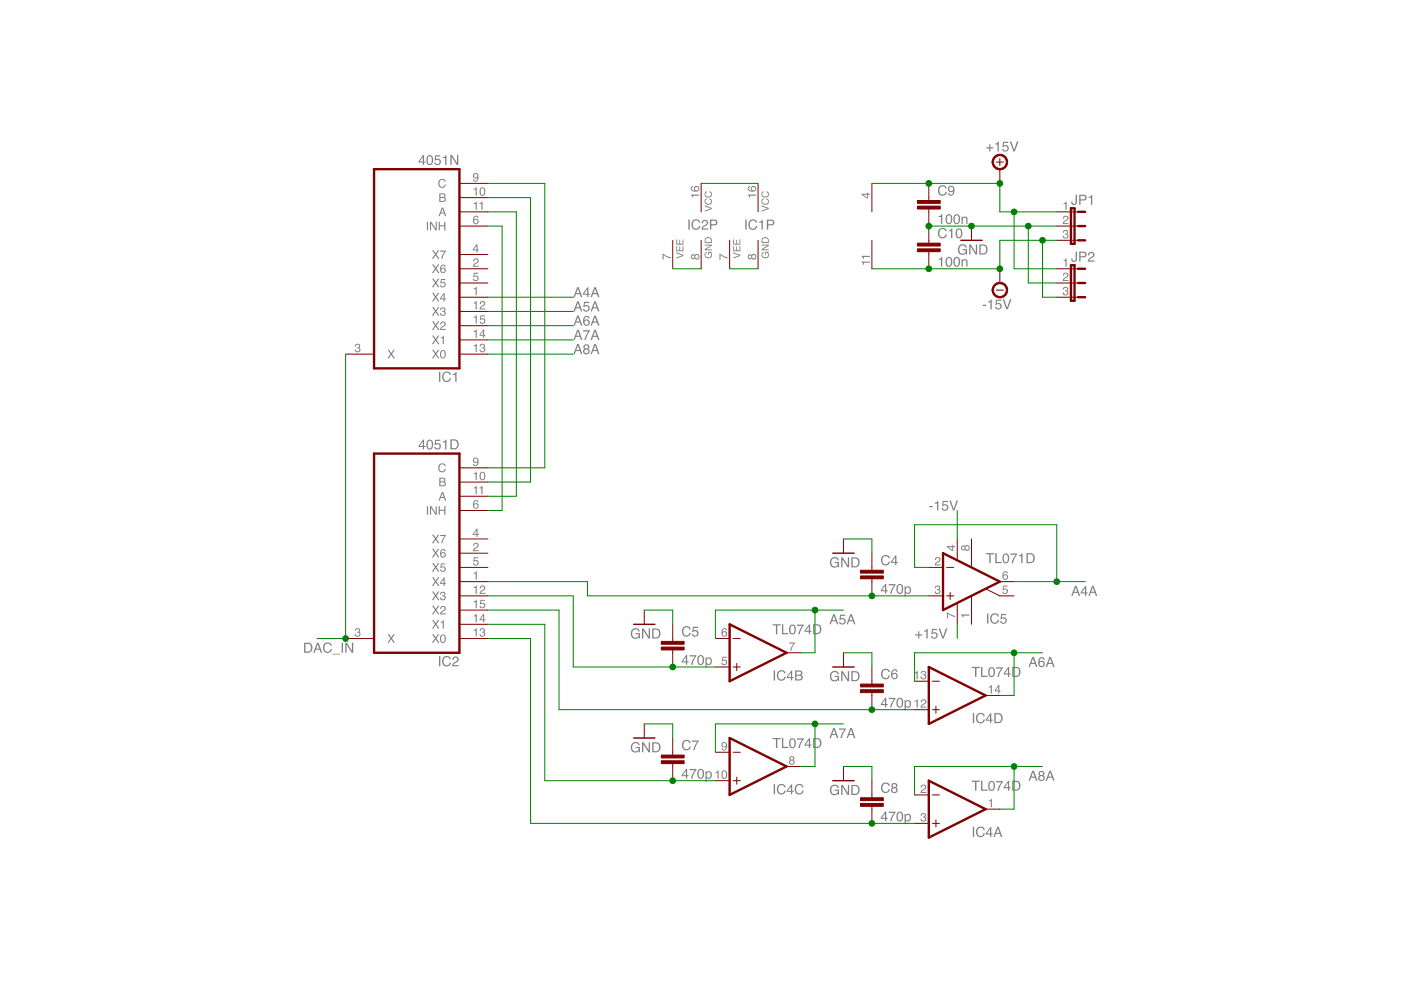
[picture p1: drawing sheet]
<?xml version="1.0" encoding="utf-8"?>
<!DOCTYPE eagle SYSTEM "eagle.dtd">
<!--
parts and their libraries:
SparkFun-Capacitors: Licensing: Creative Commons ShareAlike 4.0 International - https://creativecommons.org/licenses/by-sa/4.0
-->
<eagle version="7.3.0">
<drawing>
<settings>
<setting alwaysvectorfont="no"/>
<setting verticaltext="up"/>
</settings>
<grid distance="0.1" unitdist="inch" unit="inch" style="lines" multiple="1" display="no" altdistance="0.01" altunitdist="inch" altunit="inch"/>
<schematic xreflabel="%F%N/%S.%C%R" xrefpart="/%S.%C%R">
<libraries>
<library name="linear">
<symbols>
<symbol name="OPAMP">
<wire x1="-5.08" y1="5.08" x2="-5.08" y2="-5.08" width="0.4064" layer="94"/>
<wire x1="-5.08" y1="-5.08" x2="5.08" y2="0" width="0.4064" layer="94"/>
<wire x1="5.08" y1="0" x2="-5.08" y2="5.08" width="0.4064" layer="94"/>
<wire x1="-3.81" y1="3.175" x2="-3.81" y2="1.905" width="0.1524" layer="94"/>
<wire x1="-4.445" y1="2.54" x2="-3.175" y2="2.54" width="0.1524" layer="94"/>
<wire x1="-4.445" y1="-2.54" x2="-3.175" y2="-2.54" width="0.1524" layer="94"/>
<text x="2.54" y="3.175" size="1.778" layer="95">&gt;NAME</text>
<text x="2.54" y="-5.08" size="1.778" layer="96">&gt;VALUE</text>
<pin name="-IN" x="-7.62" y="-2.54" visible="pad" length="short" direction="in"/>
<pin name="+IN" x="-7.62" y="2.54" visible="pad" length="short" direction="in"/>
<pin name="OUT" x="7.62" y="0" visible="pad" length="short" direction="out" rot="R180"/>
</symbol>
<symbol name="PWR+-">
<text x="1.27" y="3.175" size="0.8128" layer="93" rot="R90">V+</text>
<text x="1.27" y="-4.445" size="0.8128" layer="93" rot="R90">V-</text>
<pin name="V+" x="0" y="7.62" visible="pad" length="middle" direction="pwr" rot="R270"/>
<pin name="V-" x="0" y="-7.62" visible="pad" length="middle" direction="pwr" rot="R90"/>
</symbol>
<symbol name="2NUL">
<wire x1="-3.81" y1="3.175" x2="-3.81" y2="1.905" width="0.1524" layer="94"/>
<wire x1="-4.445" y1="2.54" x2="-3.175" y2="2.54" width="0.1524" layer="94"/>
<wire x1="-4.445" y1="-2.54" x2="-3.175" y2="-2.54" width="0.1524" layer="94"/>
<wire x1="-2.54" y1="5.08" x2="-2.54" y2="3.8862" width="0.1524" layer="94"/>
<wire x1="0" y1="5.0546" x2="0" y2="2.6162" width="0.1524" layer="94"/>
<wire x1="0" y1="-2.6162" x2="0" y2="-5.08" width="0.1524" layer="94"/>
<wire x1="-2.54" y1="-3.9116" x2="-2.54" y2="-5.08" width="0.1524" layer="94"/>
<wire x1="5.08" y1="2.54" x2="2.6162" y2="1.3208" width="0.1524" layer="94"/>
<wire x1="5.08" y1="0" x2="-5.08" y2="5.08" width="0.4064" layer="94"/>
<wire x1="-5.08" y1="5.08" x2="-5.08" y2="-5.08" width="0.4064" layer="94"/>
<wire x1="-5.08" y1="-5.08" x2="5.08" y2="0" width="0.4064" layer="94"/>
<text x="2.54" y="5.715" size="1.778" layer="95">&gt;NAME</text>
<text x="2.54" y="-5.08" size="1.778" layer="96">&gt;VALUE</text>
<text x="1.27" y="3.175" size="0.8128" layer="93" rot="R90">ON1</text>
<text x="3.175" y="2.54" size="0.8128" layer="93" rot="R90">ON2</text>
<text x="1.27" y="-5.08" size="0.8128" layer="93" rot="R90">OPT</text>
<text x="-1.27" y="4.445" size="0.8128" layer="93" rot="R90">V+</text>
<text x="-1.27" y="-5.715" size="0.8128" layer="93" rot="R90">V-</text>
<pin name="ON2" x="7.62" y="2.54" visible="pad" length="short" direction="pas" rot="R180"/>
<pin name="ON1" x="0" y="7.62" visible="pad" length="short" direction="pas" rot="R270"/>
<pin name="-IN" x="-7.62" y="-2.54" visible="pad" length="short" direction="in"/>
<pin name="+IN" x="-7.62" y="2.54" visible="pad" length="short" direction="in"/>
<pin name="OUT" x="7.62" y="0" visible="pad" length="short" direction="out" rot="R180"/>
<pin name="OPT" x="0" y="-7.62" visible="pad" length="short" direction="pas" rot="R90"/>
<pin name="V+" x="-2.54" y="7.62" visible="pad" length="short" direction="pwr" rot="R270"/>
<pin name="V-" x="-2.54" y="-7.62" visible="pad" length="short" direction="pwr" rot="R90"/>
</symbol>
</symbols>
<devicesets>
<deviceset name="TL074" prefix="IC">
<gates>
<gate name="A" symbol="OPAMP" x="15.24" y="10.16" swaplevel="1"/>
<gate name="B" symbol="OPAMP" x="50.8" y="10.16" swaplevel="1"/>
<gate name="C" symbol="OPAMP" x="15.24" y="-10.16" swaplevel="1"/>
<gate name="D" symbol="OPAMP" x="50.8" y="-10.16" swaplevel="1"/>
<gate name="P" symbol="PWR+-" x="15.24" y="10.16" addlevel="request"/>
</gates>
<devices>
<device name="P" package="DIL14">
<connects>
<connect gate="A" pin="+IN" pad="3"/>
<connect gate="A" pin="-IN" pad="2"/>
<connect gate="A" pin="OUT" pad="1"/>
<connect gate="B" pin="+IN" pad="5"/>
<connect gate="B" pin="-IN" pad="6"/>
<connect gate="B" pin="OUT" pad="7"/>
<connect gate="C" pin="+IN" pad="10"/>
<connect gate="C" pin="-IN" pad="9"/>
<connect gate="C" pin="OUT" pad="8"/>
<connect gate="D" pin="+IN" pad="12"/>
<connect gate="D" pin="-IN" pad="13"/>
<connect gate="D" pin="OUT" pad="14"/>
<connect gate="P" pin="V+" pad="4"/>
<connect gate="P" pin="V-" pad="11"/>
</connects>
<technologies>
<technology name=""/>
</technologies>
</device>
<device name="D" package="SO14">
<connects>
<connect gate="A" pin="+IN" pad="3"/>
<connect gate="A" pin="-IN" pad="2"/>
<connect gate="A" pin="OUT" pad="1"/>
<connect gate="B" pin="+IN" pad="5"/>
<connect gate="B" pin="-IN" pad="6"/>
<connect gate="B" pin="OUT" pad="7"/>
<connect gate="C" pin="+IN" pad="10"/>
<connect gate="C" pin="-IN" pad="9"/>
<connect gate="C" pin="OUT" pad="8"/>
<connect gate="D" pin="+IN" pad="12"/>
<connect gate="D" pin="-IN" pad="13"/>
<connect gate="D" pin="OUT" pad="14"/>
<connect gate="P" pin="V+" pad="4"/>
<connect gate="P" pin="V-" pad="11"/>
</connects>
<technologies>
<technology name=""/>
</technologies>
</device>
</devices>
</deviceset>
<deviceset name="TL071" prefix="IC">
<gates>
<gate name="A" symbol="2NUL" x="5.08" y="0"/>
</gates>
<devices>
<device name="P" package="DIL08">
<connects>
<connect gate="A" pin="+IN" pad="3"/>
<connect gate="A" pin="-IN" pad="2"/>
<connect gate="A" pin="ON1" pad="1"/>
<connect gate="A" pin="ON2" pad="5"/>
<connect gate="A" pin="OPT" pad="8"/>
<connect gate="A" pin="OUT" pad="6"/>
<connect gate="A" pin="V+" pad="7"/>
<connect gate="A" pin="V-" pad="4"/>
</connects>
<technologies>
<technology name=""/>
</technologies>
</device>
<device name="D" package="SO08">
<connects>
<connect gate="A" pin="+IN" pad="3"/>
<connect gate="A" pin="-IN" pad="2"/>
<connect gate="A" pin="ON1" pad="1"/>
<connect gate="A" pin="ON2" pad="5"/>
<connect gate="A" pin="OPT" pad="8"/>
<connect gate="A" pin="OUT" pad="6"/>
<connect gate="A" pin="V+" pad="7"/>
<connect gate="A" pin="V-" pad="4"/>
</connects>
<technologies>
<technology name=""/>
</technologies>
</device>
</devices>
</deviceset>
</devicesets>
</library>
<library name="SparkFun-Capacitors">
<symbols>
<symbol name="CAP">
<wire x1="0" y1="2.54" x2="0" y2="2.032" width="0.1524" layer="94"/>
<wire x1="0" y1="0" x2="0" y2="0.508" width="0.1524" layer="94"/>
<text x="1.524" y="2.921" size="1.778" layer="95">&gt;NAME</text>
<text x="1.524" y="-2.159" size="1.778" layer="96">&gt;VALUE</text>
<rectangle x1="-2.032" y1="0.508" x2="2.032" y2="1.016" layer="94"/>
<rectangle x1="-2.032" y1="1.524" x2="2.032" y2="2.032" layer="94"/>
<pin name="1" x="0" y="5.08" visible="off" length="short" direction="pas" swaplevel="1" rot="R270"/>
<pin name="2" x="0" y="-2.54" visible="off" length="short" direction="pas" swaplevel="1" rot="R90"/>
</symbol>
</symbols>
<devicesets>
<deviceset name="CAP" prefix="C" uservalue="yes">
<gates>
<gate name="G$1" symbol="CAP" x="0" y="0"/>
</gates>
<devices>
<device name="PTH" package="CAP-PTH-SMALL">
<connects>
<connect gate="G$1" pin="1" pad="1"/>
<connect gate="G$1" pin="2" pad="2"/>
</connects>
<technologies>
<technology name=""/>
</technologies>
</device>
<device name="PTH2" package="CAP-PTH-SMALL2">
<connects>
<connect gate="G$1" pin="1" pad="1"/>
<connect gate="G$1" pin="2" pad="2"/>
</connects>
<technologies>
<technology name=""/>
</technologies>
</device>
<device name="0805" package="0805">
<connects>
<connect gate="G$1" pin="1" pad="1"/>
<connect gate="G$1" pin="2" pad="2"/>
</connects>
<technologies>
<technology name=""/>
</technologies>
</device>
<device name="PTH3" package="CAP-PTH-LARGE">
<connects>
<connect gate="G$1" pin="1" pad="1"/>
<connect gate="G$1" pin="2" pad="2"/>
</connects>
<technologies>
<technology name=""/>
</technologies>
</device>
<device name="SMD" package="GRM43D">
<connects>
<connect gate="G$1" pin="1" pad="A"/>
<connect gate="G$1" pin="2" pad="C"/>
</connects>
<technologies>
<technology name=""/>
</technologies>
</device>
<device name="0603-CAP" package="0603-CAP">
<connects>
<connect gate="G$1" pin="1" pad="1"/>
<connect gate="G$1" pin="2" pad="2"/>
</connects>
<technologies>
<technology name=""/>
</technologies>
</device>
<device name="0402-CAP" package="0402-CAP">
<connects>
<connect gate="G$1" pin="1" pad="1"/>
<connect gate="G$1" pin="2" pad="2"/>
</connects>
<technologies>
<technology name=""/>
</technologies>
</device>
<device name="PTH1" package="CAP-PTH-5MM">
<connects>
<connect gate="G$1" pin="1" pad="1"/>
<connect gate="G$1" pin="2" pad="2"/>
</connects>
<technologies>
<technology name=""/>
</technologies>
</device>
<device name="_" package="AXIAL-5MM">
<connects>
<connect gate="G$1" pin="1" pad="P$1"/>
<connect gate="G$1" pin="2" pad="P$2"/>
</connects>
<technologies>
<technology name=""/>
</technologies>
</device>
<device name="1210" package="1210">
<connects>
<connect gate="G$1" pin="1" pad="1"/>
<connect gate="G$1" pin="2" pad="2"/>
</connects>
<technologies>
<technology name=""/>
</technologies>
</device>
<device name="1206" package="1206">
<connects>
<connect gate="G$1" pin="1" pad="1"/>
<connect gate="G$1" pin="2" pad="2"/>
</connects>
<technologies>
<technology name=""/>
</technologies>
</device>
<device name="ASMD" package="CTZ3">
<connects>
<connect gate="G$1" pin="1" pad="+"/>
<connect gate="G$1" pin="2" pad="-"/>
</connects>
<technologies>
<technology name=""/>
</technologies>
</device>
<device name="KIT" package="CAP-PTH-SMALL-KIT">
<connects>
<connect gate="G$1" pin="1" pad="1"/>
<connect gate="G$1" pin="2" pad="2"/>
</connects>
<technologies>
<technology name=""/>
</technologies>
</device>
<device name="EZ" package="CAP-PTH-SMALLEZ">
<connects>
<connect gate="G$1" pin="1" pad="1"/>
<connect gate="G$1" pin="2" pad="2"/>
</connects>
<technologies>
<technology name=""/>
</technologies>
</device>
</devices>
</deviceset>
</devicesets>
</library>
<library name="supply1">
<symbols>
<symbol name="GND">
<wire x1="-1.905" y1="0" x2="1.905" y2="0" width="0.254" layer="94"/>
<text x="-2.54" y="-2.54" size="1.778" layer="96">&gt;VALUE</text>
<pin name="GND" x="0" y="2.54" visible="off" length="short" direction="sup" rot="R270"/>
</symbol>
</symbols>
<devicesets>
<deviceset name="GND" prefix="GND">
<gates>
<gate name="1" symbol="GND" x="0" y="0"/>
</gates>
<devices>
<device name="">
<technologies>
<technology name=""/>
</technologies>
</device>
</devices>
</deviceset>
</devicesets>
</library>
<library name="40xx">
<symbols>
<symbol name="4051">
<wire x1="-7.62" y1="-17.78" x2="7.62" y2="-17.78" width="0.4064" layer="94"/>
<wire x1="7.62" y1="-17.78" x2="7.62" y2="17.78" width="0.4064" layer="94"/>
<wire x1="7.62" y1="17.78" x2="-7.62" y2="17.78" width="0.4064" layer="94"/>
<wire x1="-7.62" y1="17.78" x2="-7.62" y2="-17.78" width="0.4064" layer="94"/>
<text x="-7.62" y="18.415" size="1.778" layer="95">&gt;NAME</text>
<text x="-7.62" y="-20.32" size="1.778" layer="96">&gt;VALUE</text>
<pin name="X4" x="-12.7" y="5.08" length="middle"/>
<pin name="X6" x="-12.7" y="0" length="middle"/>
<pin name="X" x="12.7" y="15.24" length="middle" rot="R180"/>
<pin name="X7" x="-12.7" y="-2.54" length="middle"/>
<pin name="X5" x="-12.7" y="2.54" length="middle"/>
<pin name="INH" x="-12.7" y="-7.62" length="middle" direction="in"/>
<pin name="C" x="-12.7" y="-15.24" length="middle" direction="in"/>
<pin name="B" x="-12.7" y="-12.7" length="middle" direction="in"/>
<pin name="A" x="-12.7" y="-10.16" length="middle" direction="in"/>
<pin name="X3" x="-12.7" y="7.62" length="middle"/>
<pin name="X0" x="-12.7" y="15.24" length="middle"/>
<pin name="X1" x="-12.7" y="12.7" length="middle"/>
<pin name="X2" x="-12.7" y="10.16" length="middle"/>
</symbol>
<symbol name="PWR+VEE">
<text x="-2.54" y="-0.635" size="1.778" layer="95">&gt;NAME</text>
<text x="-3.175" y="-5.842" size="1.27" layer="95" rot="R90">VEE</text>
<text x="1.905" y="-5.842" size="1.27" layer="95" rot="R90">GND</text>
<text x="1.905" y="2.54" size="1.27" layer="95" rot="R90">VCC</text>
<pin name="VEE" x="-5.08" y="-7.62" visible="pad" length="middle" direction="pwr" rot="R90"/>
<pin name="GND" x="0" y="-7.62" visible="pad" length="middle" direction="pwr" rot="R90"/>
<pin name="VCC" x="0" y="7.62" visible="pad" length="middle" direction="pwr" rot="R270"/>
</symbol>
</symbols>
<devicesets>
<deviceset name="4051" prefix="IC">
<gates>
<gate name="A" symbol="4051" x="20.32" y="0"/>
<gate name="P" symbol="PWR+VEE" x="-5.08" y="0" addlevel="request"/>
</gates>
<devices>
<device name="N" package="DIL16">
<connects>
<connect gate="A" pin="A" pad="11"/>
<connect gate="A" pin="B" pad="10"/>
<connect gate="A" pin="C" pad="9"/>
<connect gate="A" pin="INH" pad="6"/>
<connect gate="A" pin="X" pad="3"/>
<connect gate="A" pin="X0" pad="13"/>
<connect gate="A" pin="X1" pad="14"/>
<connect gate="A" pin="X2" pad="15"/>
<connect gate="A" pin="X3" pad="12"/>
<connect gate="A" pin="X4" pad="1"/>
<connect gate="A" pin="X5" pad="5"/>
<connect gate="A" pin="X6" pad="2"/>
<connect gate="A" pin="X7" pad="4"/>
<connect gate="P" pin="GND" pad="8"/>
<connect gate="P" pin="VCC" pad="16"/>
<connect gate="P" pin="VEE" pad="7"/>
</connects>
<technologies>
<technology name=""/>
</technologies>
</device>
<device name="D" package="SO16">
<connects>
<connect gate="A" pin="A" pad="11"/>
<connect gate="A" pin="B" pad="10"/>
<connect gate="A" pin="C" pad="9"/>
<connect gate="A" pin="INH" pad="6"/>
<connect gate="A" pin="X" pad="3"/>
<connect gate="A" pin="X0" pad="13"/>
<connect gate="A" pin="X1" pad="14"/>
<connect gate="A" pin="X2" pad="15"/>
<connect gate="A" pin="X3" pad="12"/>
<connect gate="A" pin="X4" pad="1"/>
<connect gate="A" pin="X5" pad="5"/>
<connect gate="A" pin="X6" pad="2"/>
<connect gate="A" pin="X7" pad="4"/>
<connect gate="P" pin="GND" pad="8"/>
<connect gate="P" pin="VCC" pad="16"/>
<connect gate="P" pin="VEE" pad="7"/>
</connects>
<technologies>
<technology name=""/>
</technologies>
</device>
</devices>
</deviceset>
</devicesets>
</library>
<library name="jumper">
<symbols>
<symbol name="JP3E">
<wire x1="2.54" y1="0" x2="2.54" y2="1.27" width="0.1524" layer="94"/>
<wire x1="0" y1="0" x2="0" y2="1.27" width="0.1524" layer="94"/>
<wire x1="-2.54" y1="0" x2="-2.54" y2="1.27" width="0.1524" layer="94"/>
<wire x1="2.54" y1="2.54" x2="2.54" y2="1.27" width="0.4064" layer="94"/>
<wire x1="0" y1="2.54" x2="0" y2="1.27" width="0.4064" layer="94"/>
<wire x1="-2.54" y1="2.54" x2="-2.54" y2="1.27" width="0.4064" layer="94"/>
<wire x1="-3.175" y1="0" x2="3.175" y2="0" width="0.4064" layer="94"/>
<wire x1="3.175" y1="0" x2="3.175" y2="0.635" width="0.4064" layer="94"/>
<wire x1="3.175" y1="0.635" x2="-3.175" y2="0.635" width="0.4064" layer="94"/>
<wire x1="-3.175" y1="0.635" x2="-3.175" y2="0" width="0.4064" layer="94"/>
<text x="-3.81" y="0" size="1.778" layer="95" rot="R90">&gt;NAME</text>
<text x="5.715" y="0" size="1.778" layer="96" rot="R90">&gt;VALUE</text>
<pin name="1" x="-2.54" y="-2.54" visible="pad" length="short" direction="pas" rot="R90"/>
<pin name="2" x="0" y="-2.54" visible="pad" length="short" direction="pas" rot="R90"/>
<pin name="3" x="2.54" y="-2.54" visible="pad" length="short" direction="pas" rot="R90"/>
</symbol>
</symbols>
<devicesets>
<deviceset name="JP2E" prefix="JP" uservalue="yes">
<gates>
<gate name="1" symbol="JP3E" x="0" y="0"/>
</gates>
<devices>
<device name="" package="JP2">
<connects>
<connect gate="1" pin="1" pad="1"/>
<connect gate="1" pin="2" pad="2"/>
<connect gate="1" pin="3" pad="3"/>
</connects>
<technologies>
<technology name=""/>
</technologies>
</device>
</devices>
</deviceset>
</devicesets>
</library>
<library name="supply2">
<symbols>
<symbol name="+15V">
<wire x1="0" y1="1.905" x2="0" y2="0.635" width="0.1524" layer="94"/>
<wire x1="-0.635" y1="1.27" x2="0.635" y2="1.27" width="0.1524" layer="94"/>
<circle x="0" y="1.27" radius="1.27" width="0.254" layer="94"/>
<text x="-2.54" y="3.175" size="1.778" layer="96">&gt;VALUE</text>
<pin name="+15V" x="0" y="-2.54" visible="off" length="short" direction="sup" rot="R90"/>
</symbol>
<symbol name="-15V">
<wire x1="-0.635" y1="-1.27" x2="0.635" y2="-1.27" width="0.1524" layer="94"/>
<circle x="0" y="-1.27" radius="1.27" width="0.254" layer="94"/>
<text x="-3.175" y="-4.699" size="1.778" layer="96">&gt;VALUE</text>
<pin name="-15V" x="0" y="2.54" visible="off" length="short" direction="sup" rot="R270"/>
</symbol>
</symbols>
<devicesets>
<deviceset name="+15V" prefix="SUPPLY">
<gates>
<gate name="+15V" symbol="+15V" x="0" y="0"/>
</gates>
<devices>
<device name="">
<technologies>
<technology name=""/>
</technologies>
</device>
</devices>
</deviceset>
<deviceset name="-15V" prefix="SUPPLY">
<gates>
<gate name="G$1" symbol="-15V" x="0" y="0"/>
</gates>
<devices>
<device name="">
<technologies>
<technology name=""/>
</technologies>
</device>
</devices>
</deviceset>
</devicesets>
</library>
</libraries>
<attributes>
</attributes>
<variantdefs>
</variantdefs>
<classes>
<class number="0" name="default" width="0" drill="0">
</class>
</classes>
<parts>
<part name="IC4" library="linear" deviceset="TL074" device="D"/>
<part name="C4" library="SparkFun-Capacitors" deviceset="CAP" device="0805" value="470p"/>
<part name="GND4" library="supply1" deviceset="GND" device=""/>
<part name="C5" library="SparkFun-Capacitors" deviceset="CAP" device="0805" value="470p"/>
<part name="GND5" library="supply1" deviceset="GND" device=""/>
<part name="C6" library="SparkFun-Capacitors" deviceset="CAP" device="0805" value="470p"/>
<part name="GND6" library="supply1" deviceset="GND" device=""/>
<part name="C7" library="SparkFun-Capacitors" deviceset="CAP" device="0805" value="470p"/>
<part name="GND7" library="supply1" deviceset="GND" device=""/>
<part name="C8" library="SparkFun-Capacitors" deviceset="CAP" device="0805" value="470p"/>
<part name="GND8" library="supply1" deviceset="GND" device=""/>
<part name="IC2" library="40xx" deviceset="4051" device="D"/>
<part name="IC1" library="40xx" deviceset="4051" device="N"/>
<part name="JP1" library="jumper" deviceset="JP2E" device=""/>
<part name="JP2" library="jumper" deviceset="JP2E" device=""/>
<part name="SUPPLY1" library="supply2" deviceset="+15V" device=""/>
<part name="SUPPLY2" library="supply2" deviceset="-15V" device=""/>
<part name="C9" library="SparkFun-Capacitors" deviceset="CAP" device="0805" value="100n"/>
<part name="C10" library="SparkFun-Capacitors" deviceset="CAP" device="0805" value="100n"/>
<part name="GND9" library="supply1" deviceset="GND" device=""/>
<part name="IC5" library="linear" deviceset="TL071" device="D"/>
</parts>
<sheets>
<sheet>
<plain>
</plain>
<instances>
<instance part="IC4" gate="A" x="88.9" y="17.78" rot="MR180"/>
<instance part="IC4" gate="B" x="53.34" y="45.72" rot="MR180"/>
<instance part="IC4" gate="C" x="53.34" y="25.4" rot="MR180"/>
<instance part="IC4" gate="D" x="88.9" y="38.1" rot="MR180"/>
<instance part="C4" gate="G$1" x="73.66" y="58.42"/>
<instance part="GND4" gate="1" x="68.58" y="63.5"/>
<instance part="C5" gate="G$1" x="38.1" y="45.72"/>
<instance part="GND5" gate="1" x="33.02" y="50.8"/>
<instance part="C6" gate="G$1" x="73.66" y="38.1"/>
<instance part="GND6" gate="1" x="68.58" y="43.18"/>
<instance part="C7" gate="G$1" x="38.1" y="25.4"/>
<instance part="GND7" gate="1" x="33.02" y="30.48"/>
<instance part="C8" gate="G$1" x="73.66" y="17.78"/>
<instance part="GND8" gate="1" x="68.58" y="22.86"/>
<instance part="IC2" gate="A" x="-7.62" y="63.5" rot="R180"/>
<instance part="IC1" gate="A" x="-7.62" y="114.3" rot="R180"/>
<instance part="JP1" gate="1" x="109.22" y="121.92" rot="R270"/>
<instance part="JP2" gate="1" x="109.22" y="111.76" rot="R270"/>
<instance part="SUPPLY1" gate="+15V" x="96.52" y="132.08"/>
<instance part="SUPPLY2" gate="G$1" x="96.52" y="111.76"/>
<instance part="C9" gate="G$1" x="83.82" y="124.46"/>
<instance part="C10" gate="G$1" x="83.82" y="116.84"/>
<instance part="GND9" gate="1" x="91.44" y="119.38"/>
<instance part="IC4" gate="P" x="73.66" y="121.92"/>
<instance part="IC2" gate="P" x="43.18" y="121.92"/>
<instance part="IC1" gate="P" x="53.34" y="121.92"/>
<instance part="IC5" gate="A" x="91.44" y="58.42" smashed="yes" rot="MR180">
<attribute name="NAME" x="93.98" y="52.705" size="1.778" layer="95" rot="MR180"/>
<attribute name="VALUE" x="93.98" y="63.5" size="1.778" layer="96" rot="MR180"/>
</instance>
</instances>
<busses>
</busses>
<nets>
<net name="GND" class="0">
<segment>
<pinref part="C4" gate="G$1" pin="1"/>
<wire x1="73.66" y1="63.5" x2="73.66" y2="66.04" width="0.1524" layer="91"/>
<wire x1="73.66" y1="66.04" x2="68.58" y2="66.04" width="0.1524" layer="91"/>
<pinref part="GND4" gate="1" pin="GND"/>
</segment>
<segment>
<pinref part="C5" gate="G$1" pin="1"/>
<wire x1="38.1" y1="50.8" x2="38.1" y2="53.34" width="0.1524" layer="91"/>
<wire x1="38.1" y1="53.34" x2="33.02" y2="53.34" width="0.1524" layer="91"/>
<pinref part="GND5" gate="1" pin="GND"/>
</segment>
<segment>
<pinref part="C6" gate="G$1" pin="1"/>
<wire x1="73.66" y1="43.18" x2="73.66" y2="45.72" width="0.1524" layer="91"/>
<wire x1="73.66" y1="45.72" x2="68.58" y2="45.72" width="0.1524" layer="91"/>
<pinref part="GND6" gate="1" pin="GND"/>
</segment>
<segment>
<pinref part="C7" gate="G$1" pin="1"/>
<wire x1="38.1" y1="30.48" x2="38.1" y2="33.02" width="0.1524" layer="91"/>
<wire x1="38.1" y1="33.02" x2="33.02" y2="33.02" width="0.1524" layer="91"/>
<pinref part="GND7" gate="1" pin="GND"/>
</segment>
<segment>
<pinref part="C8" gate="G$1" pin="1"/>
<wire x1="73.66" y1="22.86" x2="73.66" y2="25.4" width="0.1524" layer="91"/>
<wire x1="73.66" y1="25.4" x2="68.58" y2="25.4" width="0.1524" layer="91"/>
<pinref part="GND8" gate="1" pin="GND"/>
</segment>
<segment>
<pinref part="JP1" gate="1" pin="2"/>
<wire x1="106.68" y1="121.92" x2="101.6" y2="121.92" width="0.1524" layer="91"/>
<pinref part="C9" gate="G$1" pin="2"/>
<pinref part="C10" gate="G$1" pin="1"/>
<junction x="83.82" y="121.92"/>
<pinref part="GND9" gate="1" pin="GND"/>
<wire x1="101.6" y1="121.92" x2="91.44" y2="121.92" width="0.1524" layer="91"/>
<wire x1="91.44" y1="121.92" x2="83.82" y2="121.92" width="0.1524" layer="91"/>
<junction x="91.44" y="121.92"/>
<wire x1="101.6" y1="121.92" x2="101.6" y2="111.76" width="0.1524" layer="91"/>
<junction x="101.6" y="121.92"/>
<pinref part="JP2" gate="1" pin="2"/>
<wire x1="106.68" y1="111.76" x2="101.6" y2="111.76" width="0.1524" layer="91"/>
</segment>
</net>
<net name="A4A" class="0">
<segment>
<pinref part="IC1" gate="A" pin="X4"/>
<wire x1="5.08" y1="109.22" x2="20.32" y2="109.22" width="0.1524" layer="91"/>
<label x="20.32" y="109.22" size="1.778" layer="95"/>
</segment>
<segment>
<pinref part="IC5" gate="A" pin="OUT"/>
<wire x1="99.06" y1="58.42" x2="106.68" y2="58.42" width="0.1524" layer="91"/>
<wire x1="106.68" y1="58.42" x2="106.68" y2="68.58" width="0.1524" layer="91"/>
<wire x1="106.68" y1="68.58" x2="81.28" y2="68.58" width="0.1524" layer="91"/>
<wire x1="81.28" y1="68.58" x2="81.28" y2="60.96" width="0.1524" layer="91"/>
<pinref part="IC5" gate="A" pin="-IN"/>
<wire x1="81.28" y1="60.96" x2="83.82" y2="60.96" width="0.1524" layer="91"/>
<wire x1="106.68" y1="58.42" x2="111.76" y2="58.42" width="0.1524" layer="91"/>
<junction x="106.68" y="58.42"/>
<label x="109.22" y="55.88" size="1.778" layer="95"/>
</segment>
</net>
<net name="N$5" class="0">
<segment>
<pinref part="C4" gate="G$1" pin="2"/>
<pinref part="IC2" gate="A" pin="X4"/>
<wire x1="5.08" y1="58.42" x2="22.86" y2="58.42" width="0.1524" layer="91"/>
<wire x1="22.86" y1="58.42" x2="22.86" y2="55.88" width="0.1524" layer="91"/>
<wire x1="22.86" y1="55.88" x2="73.66" y2="55.88" width="0.1524" layer="91"/>
<pinref part="IC5" gate="A" pin="+IN"/>
<wire x1="73.66" y1="55.88" x2="83.82" y2="55.88" width="0.1524" layer="91"/>
<junction x="73.66" y="55.88"/>
</segment>
</net>
<net name="N$4" class="0">
<segment>
<pinref part="C5" gate="G$1" pin="2"/>
<wire x1="38.1" y1="43.18" x2="45.72" y2="43.18" width="0.1524" layer="91"/>
<junction x="38.1" y="43.18"/>
<pinref part="IC2" gate="A" pin="X3"/>
<wire x1="5.08" y1="55.88" x2="20.32" y2="55.88" width="0.1524" layer="91"/>
<wire x1="20.32" y1="55.88" x2="20.32" y2="43.18" width="0.1524" layer="91"/>
<wire x1="20.32" y1="43.18" x2="38.1" y2="43.18" width="0.1524" layer="91"/>
<pinref part="IC4" gate="B" pin="+IN"/>
</segment>
</net>
<net name="A5A" class="0">
<segment>
<wire x1="45.72" y1="48.26" x2="45.72" y2="53.34" width="0.1524" layer="91"/>
<wire x1="45.72" y1="53.34" x2="63.5" y2="53.34" width="0.1524" layer="91"/>
<pinref part="IC4" gate="B" pin="OUT"/>
<wire x1="60.96" y1="45.72" x2="63.5" y2="45.72" width="0.1524" layer="91"/>
<wire x1="63.5" y1="45.72" x2="63.5" y2="53.34" width="0.1524" layer="91"/>
<wire x1="63.5" y1="53.34" x2="68.58" y2="53.34" width="0.1524" layer="91"/>
<junction x="63.5" y="53.34"/>
<label x="66.04" y="50.8" size="1.778" layer="95"/>
<pinref part="IC4" gate="B" pin="-IN"/>
</segment>
<segment>
<pinref part="IC1" gate="A" pin="X3"/>
<wire x1="5.08" y1="106.68" x2="20.32" y2="106.68" width="0.1524" layer="91"/>
<label x="20.32" y="106.68" size="1.778" layer="95"/>
</segment>
</net>
<net name="N$6" class="0">
<segment>
<pinref part="C6" gate="G$1" pin="2"/>
<pinref part="IC2" gate="A" pin="X2"/>
<wire x1="5.08" y1="53.34" x2="17.78" y2="53.34" width="0.1524" layer="91"/>
<wire x1="17.78" y1="53.34" x2="17.78" y2="35.56" width="0.1524" layer="91"/>
<wire x1="17.78" y1="35.56" x2="73.66" y2="35.56" width="0.1524" layer="91"/>
<pinref part="IC4" gate="D" pin="+IN"/>
<wire x1="73.66" y1="35.56" x2="81.28" y2="35.56" width="0.1524" layer="91"/>
<junction x="73.66" y="35.56"/>
</segment>
</net>
<net name="A6A" class="0">
<segment>
<wire x1="81.28" y1="45.72" x2="99.06" y2="45.72" width="0.1524" layer="91"/>
<pinref part="IC4" gate="D" pin="OUT"/>
<wire x1="96.52" y1="38.1" x2="99.06" y2="38.1" width="0.1524" layer="91"/>
<wire x1="99.06" y1="38.1" x2="99.06" y2="45.72" width="0.1524" layer="91"/>
<wire x1="99.06" y1="45.72" x2="104.14" y2="45.72" width="0.1524" layer="91"/>
<junction x="99.06" y="45.72"/>
<label x="101.6" y="43.18" size="1.778" layer="95"/>
<pinref part="IC4" gate="D" pin="-IN"/>
<wire x1="81.28" y1="40.64" x2="81.28" y2="45.72" width="0.1524" layer="91"/>
</segment>
<segment>
<pinref part="IC1" gate="A" pin="X2"/>
<wire x1="5.08" y1="104.14" x2="20.32" y2="104.14" width="0.1524" layer="91"/>
<label x="20.32" y="104.14" size="1.778" layer="95"/>
</segment>
</net>
<net name="N$7" class="0">
<segment>
<pinref part="C7" gate="G$1" pin="2"/>
<wire x1="38.1" y1="22.86" x2="45.72" y2="22.86" width="0.1524" layer="91"/>
<junction x="38.1" y="22.86"/>
<pinref part="IC2" gate="A" pin="X1"/>
<wire x1="5.08" y1="50.8" x2="15.24" y2="50.8" width="0.1524" layer="91"/>
<wire x1="15.24" y1="50.8" x2="15.24" y2="22.86" width="0.1524" layer="91"/>
<wire x1="15.24" y1="22.86" x2="38.1" y2="22.86" width="0.1524" layer="91"/>
<pinref part="IC4" gate="C" pin="+IN"/>
</segment>
</net>
<net name="A7A" class="0">
<segment>
<wire x1="45.72" y1="27.94" x2="45.72" y2="33.02" width="0.1524" layer="91"/>
<wire x1="45.72" y1="33.02" x2="63.5" y2="33.02" width="0.1524" layer="91"/>
<wire x1="63.5" y1="33.02" x2="63.5" y2="25.4" width="0.1524" layer="91"/>
<pinref part="IC4" gate="C" pin="OUT"/>
<wire x1="63.5" y1="25.4" x2="60.96" y2="25.4" width="0.1524" layer="91"/>
<wire x1="63.5" y1="33.02" x2="68.58" y2="33.02" width="0.1524" layer="91"/>
<junction x="63.5" y="33.02"/>
<label x="66.04" y="30.48" size="1.778" layer="95"/>
<pinref part="IC4" gate="C" pin="-IN"/>
</segment>
<segment>
<pinref part="IC1" gate="A" pin="X1"/>
<wire x1="5.08" y1="101.6" x2="20.32" y2="101.6" width="0.1524" layer="91"/>
<label x="20.32" y="101.6" size="1.778" layer="95"/>
</segment>
</net>
<net name="N$8" class="0">
<segment>
<pinref part="C8" gate="G$1" pin="2"/>
<wire x1="73.66" y1="15.24" x2="81.28" y2="15.24" width="0.1524" layer="91"/>
<junction x="73.66" y="15.24"/>
<pinref part="IC2" gate="A" pin="X0"/>
<wire x1="5.08" y1="48.26" x2="12.7" y2="48.26" width="0.1524" layer="91"/>
<wire x1="12.7" y1="48.26" x2="12.7" y2="15.24" width="0.1524" layer="91"/>
<wire x1="12.7" y1="15.24" x2="73.66" y2="15.24" width="0.1524" layer="91"/>
<pinref part="IC4" gate="A" pin="+IN"/>
</segment>
</net>
<net name="A8A" class="0">
<segment>
<wire x1="81.28" y1="20.32" x2="81.28" y2="25.4" width="0.1524" layer="91"/>
<wire x1="81.28" y1="25.4" x2="99.06" y2="25.4" width="0.1524" layer="91"/>
<wire x1="99.06" y1="25.4" x2="99.06" y2="17.78" width="0.1524" layer="91"/>
<pinref part="IC4" gate="A" pin="OUT"/>
<wire x1="99.06" y1="17.78" x2="96.52" y2="17.78" width="0.1524" layer="91"/>
<wire x1="99.06" y1="25.4" x2="104.14" y2="25.4" width="0.1524" layer="91"/>
<junction x="99.06" y="25.4"/>
<label x="101.6" y="22.86" size="1.778" layer="95"/>
<pinref part="IC4" gate="A" pin="-IN"/>
</segment>
<segment>
<pinref part="IC1" gate="A" pin="X0"/>
<wire x1="5.08" y1="99.06" x2="20.32" y2="99.06" width="0.1524" layer="91"/>
<label x="20.32" y="99.06" size="1.778" layer="95"/>
</segment>
</net>
<net name="DAC_IN" class="0">
<segment>
<pinref part="IC2" gate="A" pin="X"/>
<wire x1="-20.32" y1="48.26" x2="-25.4" y2="48.26" width="0.1524" layer="91"/>
<label x="-27.94" y="45.72" size="1.778" layer="95"/>
<wire x1="-20.32" y1="99.06" x2="-20.32" y2="48.26" width="0.1524" layer="91"/>
<junction x="-20.32" y="48.26"/>
<pinref part="IC1" gate="A" pin="X"/>
</segment>
</net>
<net name="N$10" class="0">
<segment>
<wire x1="5.08" y1="121.92" x2="7.62" y2="121.92" width="0.1524" layer="91"/>
<wire x1="7.62" y1="121.92" x2="7.62" y2="71.12" width="0.1524" layer="91"/>
<pinref part="IC2" gate="A" pin="INH"/>
<wire x1="7.62" y1="71.12" x2="5.08" y2="71.12" width="0.1524" layer="91"/>
<pinref part="IC1" gate="A" pin="INH"/>
</segment>
</net>
<net name="N$11" class="0">
<segment>
<pinref part="IC2" gate="A" pin="A"/>
<wire x1="5.08" y1="73.66" x2="10.16" y2="73.66" width="0.1524" layer="91"/>
<wire x1="10.16" y1="73.66" x2="10.16" y2="124.46" width="0.1524" layer="91"/>
<wire x1="10.16" y1="124.46" x2="5.08" y2="124.46" width="0.1524" layer="91"/>
<pinref part="IC1" gate="A" pin="A"/>
</segment>
</net>
<net name="N$12" class="0">
<segment>
<pinref part="IC2" gate="A" pin="B"/>
<wire x1="5.08" y1="76.2" x2="12.7" y2="76.2" width="0.1524" layer="91"/>
<wire x1="12.7" y1="76.2" x2="12.7" y2="127" width="0.1524" layer="91"/>
<wire x1="12.7" y1="127" x2="5.08" y2="127" width="0.1524" layer="91"/>
<pinref part="IC1" gate="A" pin="B"/>
</segment>
</net>
<net name="N$13" class="0">
<segment>
<pinref part="IC2" gate="A" pin="C"/>
<wire x1="5.08" y1="78.74" x2="15.24" y2="78.74" width="0.1524" layer="91"/>
<wire x1="15.24" y1="78.74" x2="15.24" y2="129.54" width="0.1524" layer="91"/>
<wire x1="15.24" y1="129.54" x2="5.08" y2="129.54" width="0.1524" layer="91"/>
<pinref part="IC1" gate="A" pin="C"/>
</segment>
</net>
<net name="-15V" class="0">
<segment>
<pinref part="SUPPLY2" gate="G$1" pin="-15V"/>
<wire x1="96.52" y1="114.3" x2="96.52" y2="119.38" width="0.1524" layer="91"/>
<pinref part="JP1" gate="1" pin="3"/>
<wire x1="96.52" y1="119.38" x2="104.14" y2="119.38" width="0.1524" layer="91"/>
<pinref part="C10" gate="G$1" pin="2"/>
<wire x1="104.14" y1="119.38" x2="106.68" y2="119.38" width="0.1524" layer="91"/>
<pinref part="IC4" gate="P" pin="V-"/>
<wire x1="83.82" y1="114.3" x2="73.66" y2="114.3" width="0.1524" layer="91"/>
<wire x1="83.82" y1="114.3" x2="96.52" y2="114.3" width="0.1524" layer="91"/>
<junction x="96.52" y="114.3"/>
<junction x="83.82" y="114.3"/>
<wire x1="104.14" y1="109.22" x2="104.14" y2="119.38" width="0.1524" layer="91"/>
<junction x="104.14" y="119.38"/>
<pinref part="JP2" gate="1" pin="3"/>
<wire x1="106.68" y1="109.22" x2="104.14" y2="109.22" width="0.1524" layer="91"/>
</segment>
<segment>
<pinref part="IC5" gate="A" pin="V-"/>
<wire x1="88.9" y1="66.04" x2="88.9" y2="71.12" width="0.1524" layer="91"/>
<label x="83.82" y="71.12" size="1.778" layer="95"/>
</segment>
</net>
<net name="+15V" class="0">
<segment>
<pinref part="SUPPLY1" gate="+15V" pin="+15V"/>
<wire x1="96.52" y1="129.54" x2="96.52" y2="124.46" width="0.1524" layer="91"/>
<pinref part="JP1" gate="1" pin="1"/>
<wire x1="96.52" y1="124.46" x2="99.06" y2="124.46" width="0.1524" layer="91"/>
<pinref part="C9" gate="G$1" pin="1"/>
<wire x1="99.06" y1="124.46" x2="106.68" y2="124.46" width="0.1524" layer="91"/>
<wire x1="96.52" y1="129.54" x2="83.82" y2="129.54" width="0.1524" layer="91"/>
<pinref part="IC4" gate="P" pin="V+"/>
<wire x1="83.82" y1="129.54" x2="73.66" y2="129.54" width="0.1524" layer="91"/>
<junction x="96.52" y="129.54"/>
<junction x="83.82" y="129.54"/>
<wire x1="99.06" y1="124.46" x2="99.06" y2="114.3" width="0.1524" layer="91"/>
<junction x="99.06" y="124.46"/>
<pinref part="JP2" gate="1" pin="1"/>
<wire x1="99.06" y1="114.3" x2="106.68" y2="114.3" width="0.1524" layer="91"/>
</segment>
<segment>
<pinref part="IC5" gate="A" pin="V+"/>
<wire x1="88.9" y1="50.8" x2="88.9" y2="48.26" width="0.1524" layer="91"/>
<label x="81.28" y="48.26" size="1.778" layer="95"/>
</segment>
</net>
<net name="4051_VCC" class="0">
<segment>
<pinref part="IC2" gate="P" pin="VCC"/>
<pinref part="IC1" gate="P" pin="VCC"/>
<wire x1="43.18" y1="129.54" x2="53.34" y2="129.54" width="0.1524" layer="91"/>
</segment>
</net>
<net name="4051_GND" class="0">
<segment>
<pinref part="IC1" gate="P" pin="VEE"/>
<pinref part="IC1" gate="P" pin="GND"/>
<wire x1="48.26" y1="114.3" x2="53.34" y2="114.3" width="0.1524" layer="91"/>
</segment>
</net>
<net name="N$1" class="0">
<segment>
<pinref part="IC2" gate="P" pin="GND"/>
<pinref part="IC2" gate="P" pin="VEE"/>
<wire x1="38.1" y1="114.3" x2="43.18" y2="114.3" width="0.1524" layer="91"/>
</segment>
</net>
</nets>
</sheet>
</sheets>
<errors>
<approved hash="104,1,73.66,129.54,IC4P,V+,+15V,,,"/>
<approved hash="104,1,73.66,114.3,IC4P,V-,-15V,,,"/>
<approved hash="104,1,38.1,114.3,IC2P,VEE,4051_GND,,,"/>
<approved hash="104,1,43.18,114.3,IC2P,GND,4051_GND,,,"/>
<approved hash="104,1,43.18,129.54,IC2P,VCC,4051_VCC,,,"/>
<approved hash="104,1,48.26,114.3,IC1P,VEE,4051_GND,,,"/>
<approved hash="104,1,53.34,114.3,IC1P,GND,4051_GND,,,"/>
<approved hash="104,1,53.34,129.54,IC1P,VCC,4051_VCC,,,"/>
<approved hash="104,1,88.9,50.8,IC5,V+,+15V,,,"/>
<approved hash="104,1,88.9,66.04,IC5,V-,-15V,,,"/>
<approved hash="209,1,5.08,71.12,N$10,,,,,"/>
<approved hash="209,1,5.08,121.92,N$10,,,,,"/>
<approved hash="209,1,5.08,73.66,N$11,,,,,"/>
<approved hash="209,1,5.08,124.46,N$11,,,,,"/>
<approved hash="209,1,5.08,76.2,N$12,,,,,"/>
<approved hash="209,1,5.08,127,N$12,,,,,"/>
<approved hash="209,1,5.08,78.74,N$13,,,,,"/>
<approved hash="209,1,5.08,129.54,N$13,,,,,"/>
<approved hash="113,1,108.279,122.801,JP1,,,,,"/>
<approved hash="113,1,108.279,112.641,JP2,,,,,"/>
</errors>
</schematic>
</drawing>
</eagle>
